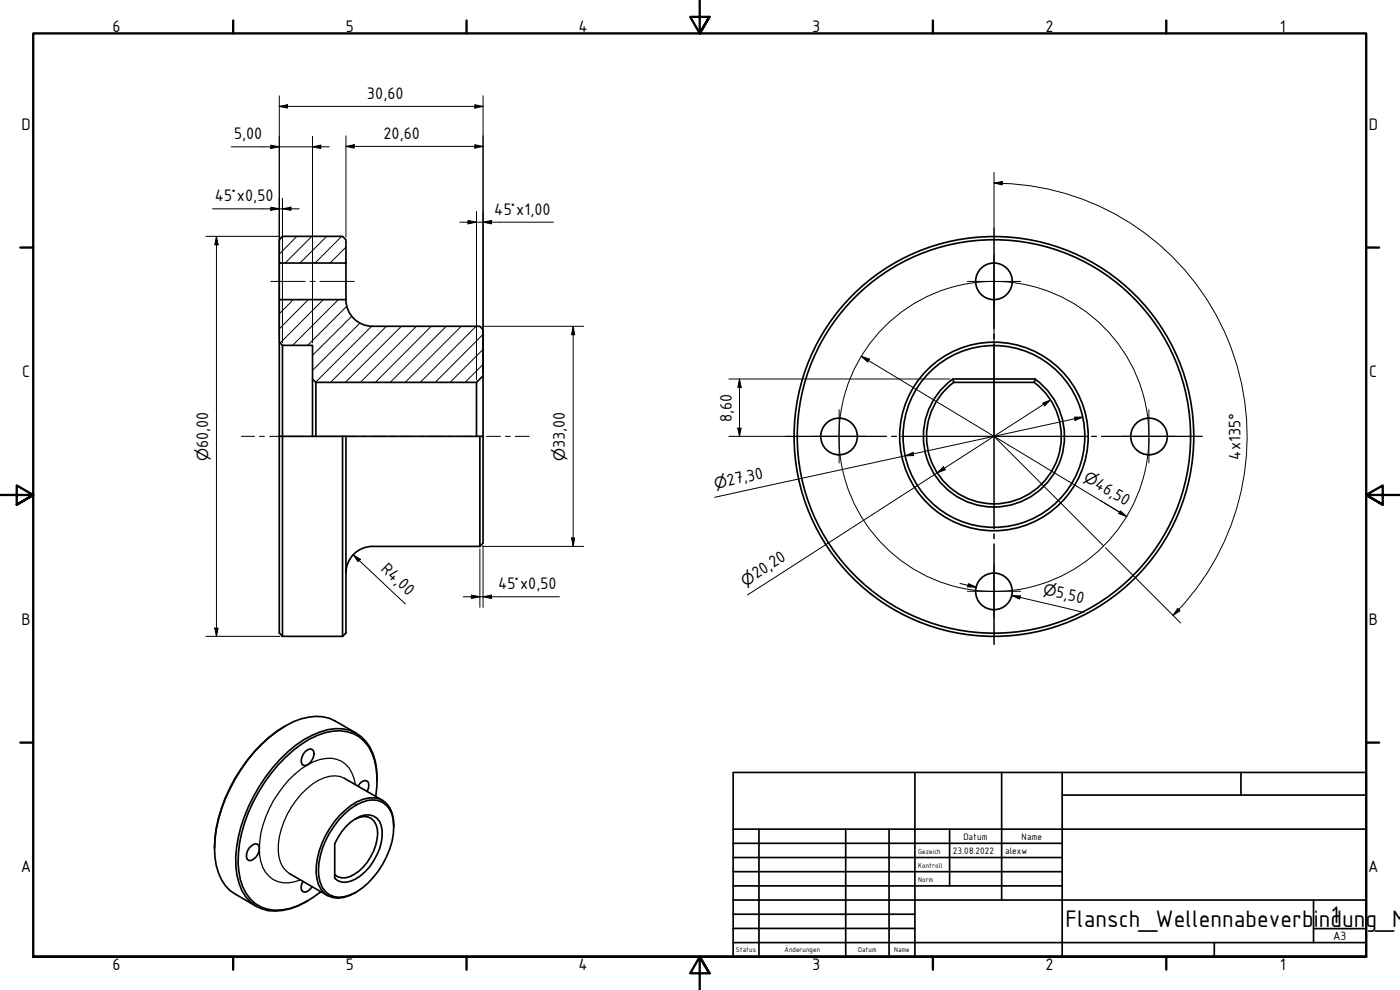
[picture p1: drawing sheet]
<svg xmlns="http://www.w3.org/2000/svg" width="420mm" height="297mm" viewBox="0 0 420 297" stroke-linecap="round" stroke-linejoin="round" font-family="sans-serif">
<!-- layer: Hatch (ISO) -->
<g fill="none" stroke="#000" stroke-width=".3">
<path d="M89.1 70.9l-5.3 5.3M93.6 70.9l-8 8M98 70.9l-8 8M102.6 70.9l-8 8M103.8 78.7l-.3 .2M103.8 74.2l-4.7 4.7M88 89.9l-4.2 4.3M92.5 89.9l-8.7 8.8M97 89.9l-12.9 13M101.5 89.9l-13.7 13.7M104.1 91.9l-11.8 11.7M105.5 94.9l-11.7 11.7"/>
<path d="M108 97l-14.2 14.1M111.5 97.9l-16.8 16.8M116 97.9l-16.8 16.8M120.5 97.9l-16.9 16.8M125 97.9l-16.9 16.8M129.4 97.9l-16.8 16.8M133.9 97.9l-16.8 16.8M138.4 97.9l-16.8 16.8M142.9 97.9l-16.8 16.8M145 109.3l-5.4 5.4M145 104.8l-9.9 9.9M145 100.3l-14.4 14.4"/>
</g>
<!-- layer: Visible (ISO) -->
<g fill="none" stroke="#000" stroke-width=".51">
<path d="M83.8 78.9v11M84.8 70.9h18l1 1v7h-20v-7zM103.8 78.9v11h-20v12.7l1 1h9v10.1l1 1h48.2l2-1.9v-13.9l-1-1h-32.2a8 8 0 0 1-8-8M83.8 102.6v87.3l1 1M84.8 103.6v87.3M93.8 113.7v17.2M94.8 114.7v16.2M143 114.7v16.2M145 112.8v50.1l-1 1M285.9 113.8a21.2 21.2 0 0 0-3.4 31.3 21.2 21.2 0 0 0 31.5 0 21.2 21.2 0 0 0-3.3-31.3M286.2 114.7a20.2 20.2 0 0 0-2.9 29.8 20.2 20.2 0 0 0 30 0 20.2 20.2 0 0 0-2.9-29.8M286.3 114.7h24.1"/>
<path d="M310.7 113.7h-24.8l.4 1M310.7 113.7l-.3 1M83.8 130.9h19M102.8 130.9h1M102.8 130.9v60M103.8 130.9h41.2M103.8 130.9v59l-1 1M144 130.9v33M144 163.9h-32.2a8 8 0 0 0-8 8M84.8 190.9h18M85.6 217.9a46.3 46.3 0 0 0-20.7 30.6l-.5 6.1M91.8 225.3l1.4-.6 .5 .2a2.71 2.71 0 0 1-.5 3.8 1.65 1.65 0 0 1-2.5 .6 3.4 3.4 0 0 1 1.1-4z"/>
<path d="M103.4 233.5l11.4 6.6M107 220l-6.4-3.7a13.9 13.9 0 0 0-12.7 .3 44.1 44.1 0 0 0-20.3 23 35.6 35.6 0 0 0-2.7 20.1 13.1 13.1 0 0 0 5.7 8.6l6.4 3.7M107.4 235.9a2.2 2.2 0 0 1 3-1.4 2.94 2.94 0 0 1-.2 3M112.8 239a22 22 0 0 0-2.2-15 11 11 0 0 0-13-4.2 32.9 32.9 0 0 0-16.3 12.3 44.9 44.9 0 0 0-9.9 26.8 15.3 15.3 0 0 0 5.2 12.2 12.7 12.7 0 0 0 12.5 .8l2.4-1.2 4.8-3.1M113.2 234.2a17.6 17.6 0 0 0-3.4-11.8 11 11 0 0 0-11.4-3.5 29.1 29.1 0 0 0-14.4 9 47.9 47.9 0 0 0-13.3 29.4 17.3 17.3 0 0 0 4.4 13.3 11.7 11.7 0 0 0 12 2.1l2.4-.9 2.8-1.5M74.7 254.6a2.24 2.24 0 0 1 2.6-1.2 3.4 3.4 0 0 1-1.9 4.8h-.7a1.98 1.98 0 0 1-.5-2.8zM103.4 244.2a13.5 13.5 0 0 1 8.6-4.2 6.3 6.3 0 0 1 6 6.1 23.7 23.7 0 0 1-7.6 18.9 11.8 11.8 0 0 1-10.1 4 6.4 6.4 0 0 1-4.6-5.9 23.7 23.7 0 0 1 7.7-18.9zM103.8 248a9.6 9.6 0 0 1 7.1-3.5 4.4 4.4 0 0 1 3.8 4.7 16.5 16.5 0 0 1-9.5 15.2 4.3 4.3 0 0 1-4.7-.9v-10.3l2.1-3.7zM106.6 245.8a4.1 4.1 0 0 1 6.6 2.9 15.2 15.2 0 0 1-8.2 14.3 4.2 4.2 0 0 1-4.5-.6M118.2 248.1a8.7 8.7 0 0 0-3.2-7.8 8.8 8.8 0 0 0-9.7 1.4 25.8 25.8 0 0 0-10.4 20.1 7.9 7.9 0 0 0 3.6 7 8.7 8.7 0 0 0 8.4-1.1M86.9 262.1l11.4 6.6M90.9 264.5a2.16 2.16 0 0 0 .3 3.1 2.74 2.74 0 0 0 2.5-1.5"/>
<circle cx="298.3" cy="84.4" r="5.5"/>
<circle cx="251.8" cy="131" r="5.5"/>
<circle cx="298.3" cy="131" r="27.3"/>
<circle cx="298.3" cy="131" r="28.3"/>
<circle cx="298.3" cy="131" r="59"/>
<circle cx="298.3" cy="131" r="60"/>
<circle cx="344.8" cy="131" r="5.5"/>
<circle cx="298.3" cy="177.4" r="5.5"/>
</g>
<!-- layer: Visible Narrow (ISO) -->
<path d="M103.4 233.5a9.1 9.1 0 0 0-9.5 1.7 25.7 25.7 0 0 0-10.4 19.9 8.3 8.3 0 0 0 3.4 7M106.7 235.4a8.4 8.4 0 0 0-5.7-7.6 12.6 12.6 0 0 0-10.6 2.9 32.2 32.2 0 0 0-12.5 23.9 9.6 9.6 0 0 0 5.5 9.9 9.7 9.7 0 0 0 6.8-.5" fill="none" stroke="#000" stroke-width=".38"/>
<!-- layer: Border (ISO) -->
<g fill="none" stroke="#000" stroke-width=".7">
<path d="M70 6.1v3.9M140 6.1v3.9M210 0v10l-2.9-4.9h5.8l-2.9 4.9 2.9-4.9M280 6.1v3.9M350 6.1v3.9M6.1 74.3h3.9M410 74.3h3.9M0 148.5h10l-5-2.8v5.7l5-2.9-5 2.9M420 148.5h-10l5-2.8v5.7l-5-2.9 5 2.9M6.1 222.8h3.9M410 222.8h3.9M10 287.1v-277.1h400v277.1h-400h400"/>
<path d="M70 287.1v3.8M140 287.1v3.8M212.9 292l-2.9-4.9 2.9 4.9h-5.8l2.9-4.9v9.9M280 287.1v3.8M350 287.1v3.8"/>
</g>
<!-- layer: Title (ISO) -->
<g fill="none" stroke="#000" stroke-width=".51">
<path d="M220 231.8h190v55.3h-190zM274.6 231.8v55.3M300.6 231.8v38.3M318.8 238.6h91.2M318.8 231.8v55.3M372.4 231.8v6.8M220 253h98.8M220 257.3h98.8M220 248.8h190M227.8 248.8v38.3M253.8 248.8v38.3M266.8 248.8v38.3"/>
<path d="M285 248.8v17M220 261.5h98.8M220 265.8h98.8M220 270.1h190M220 274.3h54.6M220 278.6h54.6M394.2 278.6h15.8M394.2 270.1v12.7M220 282.8h190M364.4 282.8v4.3"/>
</g>
<!-- layer: Sketch Geometry (ISO) -->
<g fill="none" stroke="#000" stroke-width=".3">
<path d="M298.3 84.4v46.5l32.9 32.9"/>
<circle cx="298.3" cy="131" r="46.5"/>
</g>
<!-- layer: Centerline (ISO) -->
<g fill="none" stroke="#000" stroke-width=".3">
<path d="M81.3 84.4h10.3M93 84.4h1.6M96 84.4h10.3M72.5 130.9h3.9M77.9 130.9h1.5M80.9 130.9h10.7M93 130.9h1.6M96 130.9h10.9M108.5 130.9h1.4M111.4 130.9h4.2M117.1 130.9h1.5M120.1 130.9h4.1"/>
<path d="M125.7 130.9h1.5M128.7 130.9h4.1M134.4 130.9h1.5M137.4 130.9h4.1M143 130.9h1.5M146 130.9h4.2M151.6 130.9h1.6M154.6 130.9h4.2"/>
</g>
<!-- layer: Center Mark (ISO) -->
<g fill="none" stroke="#000" stroke-width=".3">
<path d="M298.3 76.4v16M298.3 68.4v30.3M290.3 84.4h16M298.3 100.2v1.5M298.3 103.2v55.5M235.8 130.9h30.3M243.8 130.9h16M251.8 122.9v16M267.6 130.9h1.4M270.6 130.9h55.5M327.6 130.9h1.5M330.6 130.9h30.2"/>
<path d="M336.8 130.9h16M344.8 122.9v16M290.3 177.4h16M298.3 169.4v16M298.3 160.2v1.5M298.3 163.2v30.2"/>
</g>
<!-- layer: Dimension (ISO) -->
<g fill="none" stroke="#000" stroke-width=".3">
<path d="M83.8 31.9l2.5-.5v1zM83.8 31.9h61.2M83.8 28.8v55.5M142.5 31.4l2.5 .5-2.5 .5zM145 28.8v83.1M69.4 44.1h29.4M81.3 43.5l2.5 .6-2.5 .5zM84.8 59.5v24.8M93.8 44.1l2.5-.6v1.1zM93.8 40.9v43.4M103.8 43.9l2.5-.5v1zM103.8 43.9h41.2"/>
<path d="M103.8 40.8v30.3M142.5 43.4l2.5 .5-2.5 .5zM298.3 54.9l2.5-.4v1zM298.3 54.9a76 76 0 0 1 69.7 45.8 76 76 0 0 1-14.3 82.2M298.3 51.7v16.7M61.8 70.9h22.2M63.8 62.7h26M65 70.9l.5 2.6h-1zM65 70.9v120M81.3 62.2l2.5 .5-2.5 .4zM84.8 62.7l2.5-.5v.9zM138 66.7h28.1"/>
<path d="M140.5 66.2l2.5 .5-2.5 .5zM143 63.5v50.4M145 66.7l2.5-.5v1zM83.8 84.5v17.3M84.8 84.5v18.4M93.8 84.5v18.4M144.8 97.9h30.4M172 97.9l.5 2.5h-1zM172 97.9v66M218.8 113.7h66.3M221.9 113.7l.5 2.6h-1zM221.9 113.7v17.2"/>
<path d="M258.5 106.9l2.4 .8-.5 .9zM258.5 106.9l78.9 47.6M218.8 130.9h17M221.4 128.4h1l-.5 2.5zM271.7 136.8l2.3-1.1 .2 1zM312.9 121l2.4-1-1.8 1.8zM315.3 120l-91 58.5M322.5 125.1h2.5l-2.4 1.1zM325 125.1l-110.5 24.1M281.3 141.8l1.8-1.7 .6 .9zM336 153.7l2.1 1.3M336.2 153.3l1.9 1.7-2.4-.9z"/>
<path d="M106 166.4l2.1 1.4-.7 .7zM106 166.4l15.7 14.8M139 179.1h28.9M141.5 178.5l2.5 .6-2.5 .5zM144 164.7v17.5M144.8 163.9h30.4M145 179.1l2.5-.6v1.1zM145 163.8v18.4M171.5 161.4h1l-.5 2.5zM288.1 175.1l4.9 1.1M290.6 175.1l2.4 1.1-2.6-.1zM303.7 178.7l2.5 .1-.2 1z"/>
<path d="M303.7 178.7l21.5 5.1M331.8 164.4l22.5 22.5M61.8 190.9h22.2M64.5 188.5h1l-.5 2.4zM353.4 182.5l.7 .7-2.1 1.4zM353.8 182.9l-1.8 1.7"/>
</g>
<g fill="#000">
<path d="M83.8 31.9l2.5-.5v1z" fill-rule="evenodd"/>
<path d="M142.5 31.4l2.5 .5-2.5 .5z" fill-rule="evenodd"/>
<path d="M81.3 43.5l2.5 .6-2.5 .5z" fill-rule="evenodd"/>
<path d="M93.8 44.1l2.5-.6v1.1z" fill-rule="evenodd"/>
<path d="M103.8 43.9l2.5-.5v1z" fill-rule="evenodd"/>
<path d="M142.5 43.4l2.5 .5-2.5 .5z" fill-rule="evenodd"/>
<path d="M298.3 54.9l2.5-.4v1z" fill-rule="evenodd"/>
<path d="M65 70.9l.5 2.6h-1z" fill-rule="evenodd"/>
<path d="M81.3 62.2l2.5 .5-2.5 .4z" fill-rule="evenodd"/>
<path d="M84.8 62.7l2.5-.5v.9z" fill-rule="evenodd"/>
<path d="M140.5 66.2l2.5 .5-2.5 .5z" fill-rule="evenodd"/>
<path d="M145 66.7l2.5-.5v1z" fill-rule="evenodd"/>
<path d="M172 97.9l.5 2.5h-1z" fill-rule="evenodd"/>
<path d="M221.9 113.7l.5 2.6h-1z" fill-rule="evenodd"/>
<path d="M258.5 106.9l2.4 .8-.5 .9z" fill-rule="evenodd"/>
<path d="M221.4 128.4h1l-.5 2.5z" fill-rule="evenodd"/>
<path d="M271.7 136.8l2.3-1.1 .2 1z" fill-rule="evenodd"/>
<path d="M312.9 121l2.4-1-1.8 1.8z" fill-rule="evenodd"/>
<path d="M322.5 125.1h2.5l-2.4 1.1z" fill-rule="evenodd"/>
<path d="M281.3 141.8l1.8-1.7 .6 .9z" fill-rule="evenodd"/>
<path d="M336.2 153.3l1.9 1.7-2.4-.9z" fill-rule="evenodd"/>
<path d="M106 166.4l2.1 1.4-.7 .7z" fill-rule="evenodd"/>
<path d="M141.5 178.5l2.5 .6-2.5 .5z" fill-rule="evenodd"/>
<path d="M145 179.1l2.5-.6v1.1z" fill-rule="evenodd"/>
<path d="M171.5 161.4h1l-.5 2.5z" fill-rule="evenodd"/>
<path d="M290.6 175.1l2.4 1.1-2.6-.1z" fill-rule="evenodd"/>
<path d="M303.7 178.7l2.5 .1-.2 1z" fill-rule="evenodd"/>
<path d="M64.5 188.5h1l-.5 2.4z" fill-rule="evenodd"/>
<path d="M353.4 182.5l.7 .7-2.1 1.4z" fill-rule="evenodd"/>
</g>
<g font-size="7.7">
<text x="319.8" y="278.2">Flansch_Wellennabeverb</text>
<text x="394.3" y="278.2">i</text>
<text x="395.8" y="278.2">nd1ung_M</text>
</g>
<g font-size="5.4">
<text x="33.8" y="9.6">6</text>
<text x="103.8" y="9.6">5</text>
<text x="173.6" y="9.6">4</text>
<text x="243.8" y="9.6">3</text>
<text x="313.8" y="9.6">2</text>
<text x="384.1" y="9.6">1</text>
<text x="110.1" y="29.6">30,60</text>
<text x="6.5" y="38.9">D</text>
<text x="70.2" y="41.8">5,00</text>
<text x="115.1" y="41.6">20,60</text>
<text x="410.8" y="38.9">D</text>
<text x="64.5" y="60.3">45 x0,50</text>
<text x="148.3" y="64.4">45 x1,00</text>
<text x="6.6" y="113.1">C</text>
<text x="410.9" y="113.1">C</text>
<text x="219.6" y="126.6" transform="rotate(-90 219.6 126.6)">8,60</text>
<text x="62.5" y="134.5" transform="rotate(-90 62.5 134.5)">60,00</text>
<text x="169.5" y="134.5" transform="rotate(-90 169.5 134.5)">33,00</text>
<text x="372.3" y="137.9" transform="rotate(-90 372.3 137.9)">4x135°</text>
<text x="218.6" y="145.8" transform="rotate(-12 218.6 145.8)">27,30</text>
<text x="328.3" y="146.2" transform="rotate(31 328.3 146.2)">46,50</text>
<text x="114.1" y="170.9" transform="rotate(43 114.1 170.9)">R4,00</text>
<text x="227" y="173.8" transform="rotate(-33 227 173.8)">20,20</text>
<text x="149.5" y="176.7">45 x0,50</text>
<text x="316.7" y="179.2" transform="rotate(13 316.7 179.2)">5,50</text>
<text x="6.5" y="187.4">B</text>
<text x="410.8" y="187.4">B</text>
<text x="6.3" y="261.7">A</text>
<text x="410.6" y="261.7">A</text>
<text x="33.8" y="290.9">6</text>
<text x="103.8" y="290.9">5</text>
<text x="173.6" y="290.9">4</text>
<text x="243.8" y="290.9">3</text>
<text x="313.8" y="290.9">2</text>
<text x="384.1" y="290.9">1</text>
</g>
<g font-size="4.6">
<text x="69.8" y="60.3">°</text>
<text x="153.6" y="64.4">°</text>
<text x="62.5" y="138.4" transform="rotate(-90 62.5 138.4)">⌀</text>
<text x="169.5" y="138.4" transform="rotate(-90 169.5 138.4)">⌀</text>
<text x="214.8" y="146.6" transform="rotate(-12 214.8 146.6)">⌀</text>
<text x="324.9" y="144.1" transform="rotate(31 324.9 144.1)">⌀</text>
<text x="154.7" y="176.7">°</text>
<text x="223.7" y="176" transform="rotate(-33 223.7 176)">⌀</text>
<text x="312.9" y="178.3" transform="rotate(13 312.9 178.3)">⌀</text>
</g>
<text font-size="3.9" x="400.1" y="282">A3</text>
<g font-size="3">
<text x="286" y="256.3">23.08.2022</text>
<text x="289.1" y="252">Datum</text>
<text x="301.6" y="256.3">alexw</text>
<text x="306.6" y="252">Name</text>
</g>
<g font-size="2.3">
<text x="275.6" y="256.3">Gezeich</text>
<text x="275.6" y="260.5">Kontroll</text>
<text x="275.6" y="264.8">Norm</text>
<text x="220.9" y="285.7">Status</text>
<text x="235.5" y="285.7">Änderungen</text>
<text x="257.6" y="285.7">Datum</text>
<text x="268.4" y="285.7">Name</text>
</g>
</svg>
